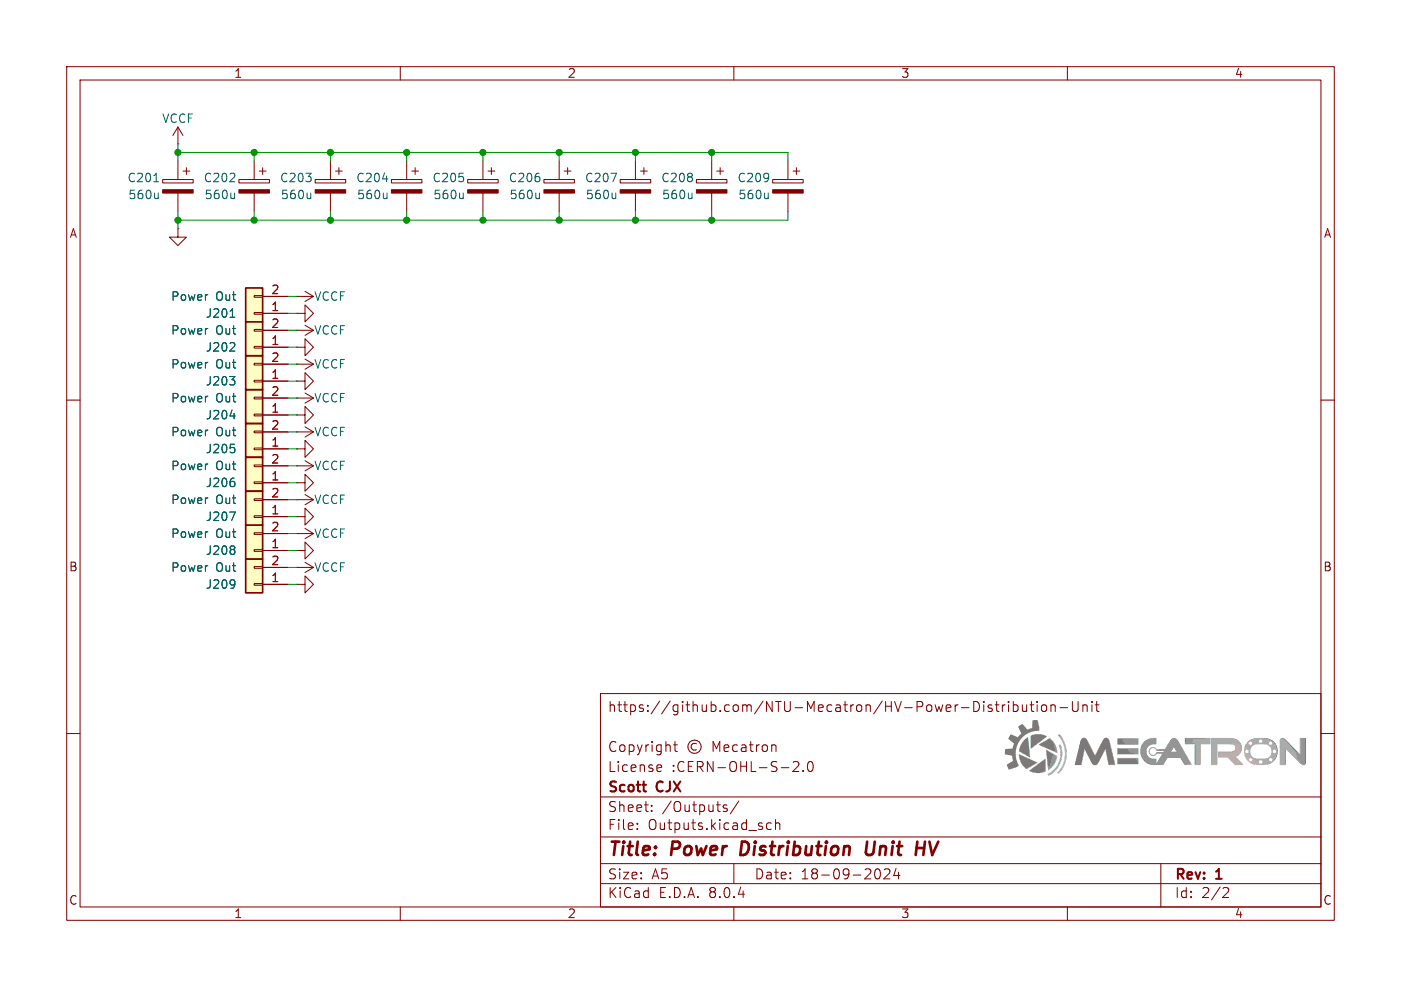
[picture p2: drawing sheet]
(kicad_sch
 (version 20231120)
 (generator "eeschema")
 (generator_version "8.0")
 (paper "A5")
 (title_block
  (title "Power Distribution Unit HV")
  (date "18-09-2024")
  (rev "1")
  (company "Scott CJX")
  (comment 1 "License :CERN-OHL-S-2.0")
  (comment 2 "Copyright © Mecatron")
  (comment 4 "https://github.com/NTU-Mecatron/HV-Power-Distribution-Unit"))
 (lib_symbols
  (symbol "Connector_Generic:Conn_01x02"
   (pin_names
    (offset 1.016) hide) (exclude_from_sim no) (in_bom yes) (on_board yes)
   (property "Reference" "J" (at 0 2.54 0) (effects (font (size 1.27 1.27))))
   (property "Value" "Conn_01x02" (at 0 -5.08 0) (effects (font (size 1.27 1.27))))
   (property "Footprint" "" (at 0 0 0) (effects (font (size 1.27 1.27)) (hide yes)))
   (property "Datasheet" "~" (at 0 0 0) (effects (font (size 1.27 1.27)) (hide yes)))
   (property "Description" "Generic connector, single row, 01x02, script generated (kicad-library-utils/schlib/autogen/connector/)" (at 0 0 0) (effects (font (size 1.27 1.27)) (hide yes)))
   (symbol "Conn_01x02_1_1"
    (rectangle (start -1.27 -2.413) (end 0 -2.667) (stroke (width 0.1524) (type default)) (fill (type none)))
    (rectangle (start -1.27 0.127) (end 0 -0.127) (stroke (width 0.1524) (type default)) (fill (type none)))
    (rectangle (start -1.27 1.27) (end 1.27 -3.81) (stroke (width 0.254) (type default)) (fill (type background)))
    (pin passive line (at -5.08 0 0) (length 3.81) (name "Pin_1" (effects (font (size 1.27 1.27)))) (number "1" (effects (font (size 1.27 1.27)))))
    (pin passive line (at -5.08 -2.54 0) (length 3.81) (name "Pin_2" (effects (font (size 1.27 1.27)))) (number "2" (effects (font (size 1.27 1.27)))))))
  (symbol "Device:C_Polarized"
   (pin_numbers hide)
   (pin_names
    (offset 0.254)) (exclude_from_sim no) (in_bom yes) (on_board yes)
   (property "Reference" "C" (at 0.635 2.54 0) (effects (font (size 1.27 1.27)) (justify left)))
   (property "Value" "C_Polarized" (at 0.635 -2.54 0) (effects (font (size 1.27 1.27)) (justify left)))
   (property "Footprint" "" (at 0.9652 -3.81 0) (effects (font (size 1.27 1.27)) (hide yes)))
   (property "Datasheet" "~" (at 0 0 0) (effects (font (size 1.27 1.27)) (hide yes)))
   (property "Description" "Polarized capacitor" (at 0 0 0) (effects (font (size 1.27 1.27)) (hide yes)))
   (symbol "C_Polarized_0_1"
    (rectangle (start -2.286 0.508) (end 2.286 1.016) (stroke (width 0) (type default)) (fill (type none)))
    (polyline (pts (xy -1.778 2.286) (xy -0.762 2.286)) (stroke (width 0) (type default)) (fill (type none)))
    (polyline (pts (xy -1.27 2.794) (xy -1.27 1.778)) (stroke (width 0) (type default)) (fill (type none)))
    (rectangle (start 2.286 -0.508) (end -2.286 -1.016) (stroke (width 0) (type default)) (fill (type outline))))
   (symbol "C_Polarized_1_1"
    (pin passive line (at 0 3.81 270) (length 2.794) (name "~" (effects (font (size 1.27 1.27)))) (number "1" (effects (font (size 1.27 1.27)))))
    (pin passive line (at 0 -3.81 90) (length 2.794) (name "~" (effects (font (size 1.27 1.27)))) (number "2" (effects (font (size 1.27 1.27)))))))
  (symbol "power:GND"
   (power)
   (pin_numbers hide)
   (pin_names
    (offset 0) hide) (exclude_from_sim no) (in_bom yes) (on_board yes)
   (property "Reference" "#PWR" (at 0 -6.35 0) (effects (font (size 1.27 1.27)) (hide yes)))
   (property "Value" "GND" (at 0 -3.81 0) (effects (font (size 1.27 1.27))))
   (property "Footprint" "" (at 0 0 0) (effects (font (size 1.27 1.27)) (hide yes)))
   (property "Datasheet" "" (at 0 0 0) (effects (font (size 1.27 1.27)) (hide yes)))
   (property "Description" "Power symbol creates a global label with name \"GND\" , ground" (at 0 0 0) (effects (font (size 1.27 1.27)) (hide yes)))
   (symbol "GND_0_1"
    (polyline (pts (xy 0 0) (xy 0 -1.27) (xy 1.27 -1.27) (xy 0 -2.54) (xy -1.27 -1.27) (xy 0 -1.27)) (stroke (width 0) (type default)) (fill (type none))))
   (symbol "GND_1_1"
    (pin power_in line (at 0 0 270) (length 0) (name "~" (effects (font (size 1.27 1.27)))) (number "1" (effects (font (size 1.27 1.27)))))))
  (symbol "power:VCC"
   (power)
   (pin_numbers hide)
   (pin_names
    (offset 0) hide) (exclude_from_sim no) (in_bom yes) (on_board yes)
   (property "Reference" "#PWR" (at 0 -3.81 0) (effects (font (size 1.27 1.27)) (hide yes)))
   (property "Value" "VCC" (at 0 3.556 0) (effects (font (size 1.27 1.27))))
   (property "Footprint" "" (at 0 0 0) (effects (font (size 1.27 1.27)) (hide yes)))
   (property "Datasheet" "" (at 0 0 0) (effects (font (size 1.27 1.27)) (hide yes)))
   (property "Description" "Power symbol creates a global label with name \"VCC\"" (at 0 0 0) (effects (font (size 1.27 1.27)) (hide yes)))
   (symbol "VCC_0_1"
    (polyline (pts (xy -0.762 1.27) (xy 0 2.54)) (stroke (width 0) (type default)) (fill (type none)))
    (polyline (pts (xy 0 0) (xy 0 2.54)) (stroke (width 0) (type default)) (fill (type none)))
    (polyline (pts (xy 0 2.54) (xy 0.762 1.27)) (stroke (width 0) (type default)) (fill (type none))))
   (symbol "VCC_1_1"
    (pin power_in line (at 0 0 90) (length 0) (name "~" (effects (font (size 1.27 1.27)))) (number "1" (effects (font (size 1.27 1.27))))))))
 (junction
  (at 72.39 33.02)
  (diameter 0)
  (color 0 0 0 0))
 (junction
  (at 83.82 33.02)
  (diameter 0)
  (color 0 0 0 0))
 (junction
  (at 38.1 33.02)
  (diameter 0)
  (color 0 0 0 0))
 (junction
  (at 83.82 22.86)
  (diameter 0)
  (color 0 0 0 0))
 (junction
  (at 95.25 33.02)
  (diameter 0)
  (color 0 0 0 0))
 (junction
  (at 106.68 22.86)
  (diameter 0)
  (color 0 0 0 0))
 (junction
  (at 106.68 33.02)
  (diameter 0)
  (color 0 0 0 0))
 (junction
  (at 95.25 22.86)
  (diameter 0)
  (color 0 0 0 0))
 (junction
  (at 60.96 22.86)
  (diameter 0)
  (color 0 0 0 0))
 (junction
  (at 49.53 22.86)
  (diameter 0)
  (color 0 0 0 0))
 (junction
  (at 49.53 33.02)
  (diameter 0)
  (color 0 0 0 0))
 (junction
  (at 60.96 33.02)
  (diameter 0)
  (color 0 0 0 0))
 (junction
  (at 38.1 22.86)
  (diameter 0)
  (color 0 0 0 0))
 (junction
  (at 26.67 33.02)
  (diameter 0)
  (color 0 0 0 0))
 (junction
  (at 72.39 22.86)
  (diameter 0)
  (color 0 0 0 0))
 (junction
  (at 26.67 22.86)
  (diameter 0)
  (color 0 0 0 0))
 (wire
  (pts (xy 44.45 82.55) (xy 43.18 82.55))
  (stroke (width 0) (type default)))
 (wire
  (pts (xy 43.18 64.77) (xy 44.45 64.77))
  (stroke (width 0) (type default)))
 (wire
  (pts (xy 49.53 33.02) (xy 38.1 33.02))
  (stroke (width 0) (type default)))
 (wire
  (pts (xy 43.18 85.09) (xy 44.45 85.09))
  (stroke (width 0) (type default)))
 (wire
  (pts (xy 26.67 33.02) (xy 26.67 34.29))
  (stroke (width 0) (type default)))
 (wire
  (pts (xy 43.18 54.61) (xy 44.45 54.61))
  (stroke (width 0) (type default)))
 (wire
  (pts (xy 106.68 33.02) (xy 95.25 33.02))
  (stroke (width 0) (type default)))
 (wire
  (pts (xy 60.96 22.86) (xy 60.96 24.13))
  (stroke (width 0) (type default)))
 (wire
  (pts (xy 26.67 22.86) (xy 26.67 24.13))
  (stroke (width 0) (type default)))
 (wire
  (pts (xy 72.39 22.86) (xy 72.39 24.13))
  (stroke (width 0) (type default)))
 (wire
  (pts (xy 43.18 69.85) (xy 44.45 69.85))
  (stroke (width 0) (type default)))
 (wire
  (pts (xy 83.82 22.86) (xy 72.39 22.86))
  (stroke (width 0) (type default)))
 (wire
  (pts (xy 60.96 33.02) (xy 49.53 33.02))
  (stroke (width 0) (type default)))
 (wire
  (pts (xy 72.39 33.02) (xy 60.96 33.02))
  (stroke (width 0) (type default)))
 (wire
  (pts (xy 43.18 44.45) (xy 44.45 44.45))
  (stroke (width 0) (type default)))
 (wire
  (pts (xy 44.45 52.07) (xy 43.18 52.07))
  (stroke (width 0) (type default)))
 (wire
  (pts (xy 118.11 33.02) (xy 118.11 31.75))
  (stroke (width 0) (type default)))
 (wire
  (pts (xy 60.96 22.86) (xy 49.53 22.86))
  (stroke (width 0) (type default)))
 (wire
  (pts (xy 43.18 80.01) (xy 44.45 80.01))
  (stroke (width 0) (type default)))
 (wire
  (pts (xy 44.45 87.63) (xy 43.18 87.63))
  (stroke (width 0) (type default)))
 (wire
  (pts (xy 95.25 33.02) (xy 95.25 31.75))
  (stroke (width 0) (type default)))
 (wire
  (pts (xy 72.39 22.86) (xy 60.96 22.86))
  (stroke (width 0) (type default)))
 (wire
  (pts (xy 44.45 62.23) (xy 43.18 62.23))
  (stroke (width 0) (type default)))
 (wire
  (pts (xy 43.18 49.53) (xy 44.45 49.53))
  (stroke (width 0) (type default)))
 (wire
  (pts (xy 44.45 72.39) (xy 43.18 72.39))
  (stroke (width 0) (type default)))
 (wire
  (pts (xy 43.18 74.93) (xy 44.45 74.93))
  (stroke (width 0) (type default)))
 (wire
  (pts (xy 118.11 22.86) (xy 106.68 22.86))
  (stroke (width 0) (type default)))
 (wire
  (pts (xy 60.96 33.02) (xy 60.96 31.75))
  (stroke (width 0) (type default)))
 (wire
  (pts (xy 44.45 77.47) (xy 43.18 77.47))
  (stroke (width 0) (type default)))
 (wire
  (pts (xy 26.67 21.59) (xy 26.67 22.86))
  (stroke (width 0) (type default)))
 (wire
  (pts (xy 38.1 33.02) (xy 38.1 31.75))
  (stroke (width 0) (type default)))
 (wire
  (pts (xy 106.68 33.02) (xy 106.68 31.75))
  (stroke (width 0) (type default)))
 (wire
  (pts (xy 44.45 46.99) (xy 43.18 46.99))
  (stroke (width 0) (type default)))
 (wire
  (pts (xy 38.1 22.86) (xy 26.67 22.86))
  (stroke (width 0) (type default)))
 (wire
  (pts (xy 83.82 22.86) (xy 95.25 22.86))
  (stroke (width 0) (type default)))
 (wire
  (pts (xy 49.53 22.86) (xy 49.53 24.13))
  (stroke (width 0) (type default)))
 (wire
  (pts (xy 38.1 22.86) (xy 38.1 24.13))
  (stroke (width 0) (type default)))
 (wire
  (pts (xy 44.45 67.31) (xy 43.18 67.31))
  (stroke (width 0) (type default)))
 (wire
  (pts (xy 118.11 22.86) (xy 118.11 24.13))
  (stroke (width 0) (type default)))
 (wire
  (pts (xy 43.18 59.69) (xy 44.45 59.69))
  (stroke (width 0) (type default)))
 (wire
  (pts (xy 83.82 22.86) (xy 83.82 24.13))
  (stroke (width 0) (type default)))
 (wire
  (pts (xy 118.11 33.02) (xy 106.68 33.02))
  (stroke (width 0) (type default)))
 (wire
  (pts (xy 106.68 22.86) (xy 106.68 24.13))
  (stroke (width 0) (type default)))
 (wire
  (pts (xy 26.67 33.02) (xy 26.67 31.75))
  (stroke (width 0) (type default)))
 (wire
  (pts (xy 95.25 22.86) (xy 95.25 24.13))
  (stroke (width 0) (type default)))
 (wire
  (pts (xy 38.1 33.02) (xy 26.67 33.02))
  (stroke (width 0) (type default)))
 (wire
  (pts (xy 83.82 33.02) (xy 95.25 33.02))
  (stroke (width 0) (type default)))
 (wire
  (pts (xy 44.45 57.15) (xy 43.18 57.15))
  (stroke (width 0) (type default)))
 (wire
  (pts (xy 83.82 33.02) (xy 83.82 31.75))
  (stroke (width 0) (type default)))
 (wire
  (pts (xy 83.82 33.02) (xy 72.39 33.02))
  (stroke (width 0) (type default)))
 (wire
  (pts (xy 72.39 33.02) (xy 72.39 31.75))
  (stroke (width 0) (type default)))
 (wire
  (pts (xy 49.53 33.02) (xy 49.53 31.75))
  (stroke (width 0) (type default)))
 (wire
  (pts (xy 49.53 22.86) (xy 38.1 22.86))
  (stroke (width 0) (type default)))
 (wire
  (pts (xy 106.68 22.86) (xy 95.25 22.86))
  (stroke (width 0) (type default)))
 (symbol
  (lib_id "Device:C_Polarized")
  (at 83.82 27.94 0)
  (mirror y)
  (unit 1)
  (exclude_from_sim no)
  (in_bom yes)
  (on_board yes)
  (dnp no)
  (property "Reference" "C206" (at 81.28 26.67 0) (effects (font (size 1.27 1.27)) (justify left)))
  (property "Value" "560u" (at 81.28 29.21 0) (effects (font (size 1.27 1.27)) (justify left)))
  (property "Footprint" "lib:CP_Radial_D10.0mm_P5.00mm" (at 82.8548 31.75 0) (effects (font (size 1.27 1.27)) (hide yes)))
  (property "Datasheet" "~" (at 83.82 27.94 0) (effects (font (size 1.27 1.27)) (hide yes)))
  (property "Description" "Polarized capacitor" (at 83.82 27.94 0) (effects (font (size 1.27 1.27)) (hide yes)))
  (property "sourcing-part-num" "EEUFR1V561" (at 83.82 27.94 0) (effects (font (size 1.27 1.27)) (hide yes)))
  (property "sourcing-remarks" "or any 560uF 35V cap, D10mm P5mm" (at 83.82 27.94 0) (effects (font (size 1.27 1.27)) (hide yes)))
  (pin "2")
  (pin "1"))
 (symbol
  (lib_id "Connector_Generic:Conn_01x02")
  (at 38.1 57.15 180)
  (unit 1)
  (exclude_from_sim no)
  (in_bom yes)
  (on_board yes)
  (dnp no)
  (property "Reference" "J203" (at 35.56 57.15 0) (effects (font (size 1.27 1.27)) (justify left)))
  (property "Value" "Power Out" (at 35.56 54.61 0) (effects (font (size 1.27 1.27)) (justify left)))
  (property "Footprint" "lib:AMASS_XT30U-M_1x02_P5.0mm_Vertical" (at 38.1 57.15 0) (effects (font (size 1.27 1.27)) (hide yes)))
  (property "Datasheet" "~" (at 38.1 57.15 0) (effects (font (size 1.27 1.27)) (hide yes)))
  (property "Description" "Generic connector, single row, 01x02, script generated (kicad-library-utils/schlib/autogen/connector/)" (at 38.1 57.15 0) (effects (font (size 1.27 1.27)) (hide yes)))
  (property "sourcing-part-num" "" (at 38.1 57.15 0) (effects (font (size 1.27 1.27)) (hide yes)))
  (property "sourcing-remarks" "" (at 38.1 57.15 0) (effects (font (size 1.27 1.27)) (hide yes)))
  (pin "2")
  (pin "1"))
 (symbol
  (lib_id "power:GND")
  (at 26.67 34.29 0)
  (mirror y)
  (unit 1)
  (exclude_from_sim no)
  (in_bom yes)
  (on_board yes)
  (dnp no)
  (fields_autoplaced yes)
  (property "Reference" "#PWR0202" (at 26.67 40.64 0) (effects (font (size 1.27 1.27)) (hide yes)))
  (property "Value" "GND" (at 26.67 39.37 0) (effects (font (size 1.27 1.27)) (hide yes)))
  (property "Footprint" "" (at 26.67 34.29 0) (effects (font (size 1.27 1.27)) (hide yes)))
  (property "Datasheet" "" (at 26.67 34.29 0) (effects (font (size 1.27 1.27)) (hide yes)))
  (property "Description" "Power symbol creates a global label with name \"GND\" , ground" (at 26.67 34.29 0) (effects (font (size 1.27 1.27)) (hide yes)))
  (pin "1"))
 (symbol
  (lib_id "Connector_Generic:Conn_01x02")
  (at 38.1 62.23 180)
  (unit 1)
  (exclude_from_sim no)
  (in_bom yes)
  (on_board yes)
  (dnp no)
  (property "Reference" "J204" (at 35.56 62.23 0) (effects (font (size 1.27 1.27)) (justify left)))
  (property "Value" "Power Out" (at 35.56 59.69 0) (effects (font (size 1.27 1.27)) (justify left)))
  (property "Footprint" "lib:AMASS_XT30U-M_1x02_P5.0mm_Vertical" (at 38.1 62.23 0) (effects (font (size 1.27 1.27)) (hide yes)))
  (property "Datasheet" "~" (at 38.1 62.23 0) (effects (font (size 1.27 1.27)) (hide yes)))
  (property "Description" "Generic connector, single row, 01x02, script generated (kicad-library-utils/schlib/autogen/connector/)" (at 38.1 62.23 0) (effects (font (size 1.27 1.27)) (hide yes)))
  (property "sourcing-part-num" "" (at 38.1 62.23 0) (effects (font (size 1.27 1.27)) (hide yes)))
  (property "sourcing-remarks" "" (at 38.1 62.23 0) (effects (font (size 1.27 1.27)) (hide yes)))
  (pin "2")
  (pin "1"))
 (symbol
  (lib_id "Device:C_Polarized")
  (at 72.39 27.94 0)
  (mirror y)
  (unit 1)
  (exclude_from_sim no)
  (in_bom yes)
  (on_board yes)
  (dnp no)
  (property "Reference" "C205" (at 69.85 26.67 0) (effects (font (size 1.27 1.27)) (justify left)))
  (property "Value" "560u" (at 69.85 29.21 0) (effects (font (size 1.27 1.27)) (justify left)))
  (property "Footprint" "lib:CP_Radial_D10.0mm_P5.00mm" (at 71.4248 31.75 0) (effects (font (size 1.27 1.27)) (hide yes)))
  (property "Datasheet" "~" (at 72.39 27.94 0) (effects (font (size 1.27 1.27)) (hide yes)))
  (property "Description" "Polarized capacitor" (at 72.39 27.94 0) (effects (font (size 1.27 1.27)) (hide yes)))
  (property "sourcing-part-num" "EEUFR1V561" (at 72.39 27.94 0) (effects (font (size 1.27 1.27)) (hide yes)))
  (property "sourcing-remarks" "or any 560uF 35V cap, D10mm P5mm" (at 72.39 27.94 0) (effects (font (size 1.27 1.27)) (hide yes)))
  (pin "2")
  (pin "1"))
 (symbol
  (lib_id "power:GND")
  (at 44.45 46.99 90)
  (unit 1)
  (exclude_from_sim no)
  (in_bom yes)
  (on_board yes)
  (dnp no)
  (fields_autoplaced yes)
  (property "Reference" "#PWR0204" (at 50.8 46.99 0) (effects (font (size 1.27 1.27)) (hide yes)))
  (property "Value" "GND" (at 49.53 46.99 0) (effects (font (size 1.27 1.27)) (hide yes)))
  (property "Footprint" "" (at 44.45 46.99 0) (effects (font (size 1.27 1.27)) (hide yes)))
  (property "Datasheet" "" (at 44.45 46.99 0) (effects (font (size 1.27 1.27)) (hide yes)))
  (property "Description" "Power symbol creates a global label with name \"GND\" , ground" (at 44.45 46.99 0) (effects (font (size 1.27 1.27)) (hide yes)))
  (pin "1"))
 (symbol
  (lib_id "Connector_Generic:Conn_01x02")
  (at 38.1 67.31 180)
  (unit 1)
  (exclude_from_sim no)
  (in_bom yes)
  (on_board yes)
  (dnp no)
  (property "Reference" "J205" (at 35.56 67.31 0) (effects (font (size 1.27 1.27)) (justify left)))
  (property "Value" "Power Out" (at 35.56 64.77 0) (effects (font (size 1.27 1.27)) (justify left)))
  (property "Footprint" "lib:AMASS_XT30U-M_1x02_P5.0mm_Vertical" (at 38.1 67.31 0) (effects (font (size 1.27 1.27)) (hide yes)))
  (property "Datasheet" "~" (at 38.1 67.31 0) (effects (font (size 1.27 1.27)) (hide yes)))
  (property "Description" "Generic connector, single row, 01x02, script generated (kicad-library-utils/schlib/autogen/connector/)" (at 38.1 67.31 0) (effects (font (size 1.27 1.27)) (hide yes)))
  (property "sourcing-part-num" "" (at 38.1 67.31 0) (effects (font (size 1.27 1.27)) (hide yes)))
  (property "sourcing-remarks" "" (at 38.1 67.31 0) (effects (font (size 1.27 1.27)) (hide yes)))
  (pin "2")
  (pin "1"))
 (symbol
  (lib_id "Connector_Generic:Conn_01x02")
  (at 38.1 72.39 180)
  (unit 1)
  (exclude_from_sim no)
  (in_bom yes)
  (on_board yes)
  (dnp no)
  (property "Reference" "J206" (at 35.56 72.39 0) (effects (font (size 1.27 1.27)) (justify left)))
  (property "Value" "Power Out" (at 35.56 69.85 0) (effects (font (size 1.27 1.27)) (justify left)))
  (property "Footprint" "lib:AMASS_XT30U-M_1x02_P5.0mm_Vertical" (at 38.1 72.39 0) (effects (font (size 1.27 1.27)) (hide yes)))
  (property "Datasheet" "~" (at 38.1 72.39 0) (effects (font (size 1.27 1.27)) (hide yes)))
  (property "Description" "Generic connector, single row, 01x02, script generated (kicad-library-utils/schlib/autogen/connector/)" (at 38.1 72.39 0) (effects (font (size 1.27 1.27)) (hide yes)))
  (property "sourcing-part-num" "" (at 38.1 72.39 0) (effects (font (size 1.27 1.27)) (hide yes)))
  (property "sourcing-remarks" "" (at 38.1 72.39 0) (effects (font (size 1.27 1.27)) (hide yes)))
  (pin "2")
  (pin "1"))
 (symbol
  (lib_id "power:VCC")
  (at 44.45 64.77 270)
  (unit 1)
  (exclude_from_sim no)
  (in_bom yes)
  (on_board yes)
  (dnp no)
  (property "Reference" "#PWR0211" (at 40.64 64.77 0) (effects (font (size 1.27 1.27)) (hide yes)))
  (property "Value" "VCCF" (at 46.99 64.77 90) (effects (font (size 1.27 1.27)) (justify left)))
  (property "Footprint" "" (at 44.45 64.77 0) (effects (font (size 1.27 1.27)) (hide yes)))
  (property "Datasheet" "" (at 44.45 64.77 0) (effects (font (size 1.27 1.27)) (hide yes)))
  (property "Description" "Power symbol creates a global label with name \"VCC\"" (at 44.45 64.77 0) (effects (font (size 1.27 1.27)) (hide yes)))
  (pin "1"))
 (symbol
  (lib_id "power:GND")
  (at 44.45 67.31 90)
  (unit 1)
  (exclude_from_sim no)
  (in_bom yes)
  (on_board yes)
  (dnp no)
  (fields_autoplaced yes)
  (property "Reference" "#PWR0212" (at 50.8 67.31 0) (effects (font (size 1.27 1.27)) (hide yes)))
  (property "Value" "GND" (at 49.53 67.31 0) (effects (font (size 1.27 1.27)) (hide yes)))
  (property "Footprint" "" (at 44.45 67.31 0) (effects (font (size 1.27 1.27)) (hide yes)))
  (property "Datasheet" "" (at 44.45 67.31 0) (effects (font (size 1.27 1.27)) (hide yes)))
  (property "Description" "Power symbol creates a global label with name \"GND\" , ground" (at 44.45 67.31 0) (effects (font (size 1.27 1.27)) (hide yes)))
  (pin "1"))
 (symbol
  (lib_id "Device:C_Polarized")
  (at 26.67 27.94 0)
  (mirror y)
  (unit 1)
  (exclude_from_sim no)
  (in_bom yes)
  (on_board yes)
  (dnp no)
  (property "Reference" "C201" (at 24.13 26.67 0) (effects (font (size 1.27 1.27)) (justify left)))
  (property "Value" "560u" (at 24.13 29.21 0) (effects (font (size 1.27 1.27)) (justify left)))
  (property "Footprint" "lib:CP_Radial_D10.0mm_P5.00mm" (at 25.7048 31.75 0) (effects (font (size 1.27 1.27)) (hide yes)))
  (property "Datasheet" "~" (at 26.67 27.94 0) (effects (font (size 1.27 1.27)) (hide yes)))
  (property "Description" "Polarized capacitor" (at 26.67 27.94 0) (effects (font (size 1.27 1.27)) (hide yes)))
  (property "sourcing-part-num" "EEUFR1V561" (at 26.67 27.94 0) (effects (font (size 1.27 1.27)) (hide yes)))
  (property "sourcing-remarks" "or any 560uF 35V cap, D10mm P5mm" (at 26.67 27.94 0) (effects (font (size 1.27 1.27)) (hide yes)))
  (pin "2")
  (pin "1"))
 (symbol
  (lib_id "power:GND")
  (at 44.45 87.63 90)
  (unit 1)
  (exclude_from_sim no)
  (in_bom yes)
  (on_board yes)
  (dnp no)
  (fields_autoplaced yes)
  (property "Reference" "#PWR0220" (at 50.8 87.63 0) (effects (font (size 1.27 1.27)) (hide yes)))
  (property "Value" "GND" (at 49.53 87.63 0) (effects (font (size 1.27 1.27)) (hide yes)))
  (property "Footprint" "" (at 44.45 87.63 0) (effects (font (size 1.27 1.27)) (hide yes)))
  (property "Datasheet" "" (at 44.45 87.63 0) (effects (font (size 1.27 1.27)) (hide yes)))
  (property "Description" "Power symbol creates a global label with name \"GND\" , ground" (at 44.45 87.63 0) (effects (font (size 1.27 1.27)) (hide yes)))
  (pin "1"))
 (symbol
  (lib_id "power:GND")
  (at 44.45 57.15 90)
  (unit 1)
  (exclude_from_sim no)
  (in_bom yes)
  (on_board yes)
  (dnp no)
  (fields_autoplaced yes)
  (property "Reference" "#PWR0208" (at 50.8 57.15 0) (effects (font (size 1.27 1.27)) (hide yes)))
  (property "Value" "GND" (at 49.53 57.15 0) (effects (font (size 1.27 1.27)) (hide yes)))
  (property "Footprint" "" (at 44.45 57.15 0) (effects (font (size 1.27 1.27)) (hide yes)))
  (property "Datasheet" "" (at 44.45 57.15 0) (effects (font (size 1.27 1.27)) (hide yes)))
  (property "Description" "Power symbol creates a global label with name \"GND\" , ground" (at 44.45 57.15 0) (effects (font (size 1.27 1.27)) (hide yes)))
  (pin "1"))
 (symbol
  (lib_id "Connector_Generic:Conn_01x02")
  (at 38.1 77.47 180)
  (unit 1)
  (exclude_from_sim no)
  (in_bom yes)
  (on_board yes)
  (dnp no)
  (property "Reference" "J207" (at 35.56 77.47 0) (effects (font (size 1.27 1.27)) (justify left)))
  (property "Value" "Power Out" (at 35.56 74.93 0) (effects (font (size 1.27 1.27)) (justify left)))
  (property "Footprint" "lib:AMASS_XT30U-M_1x02_P5.0mm_Vertical" (at 38.1 77.47 0) (effects (font (size 1.27 1.27)) (hide yes)))
  (property "Datasheet" "~" (at 38.1 77.47 0) (effects (font (size 1.27 1.27)) (hide yes)))
  (property "Description" "Generic connector, single row, 01x02, script generated (kicad-library-utils/schlib/autogen/connector/)" (at 38.1 77.47 0) (effects (font (size 1.27 1.27)) (hide yes)))
  (property "sourcing-part-num" "" (at 38.1 77.47 0) (effects (font (size 1.27 1.27)) (hide yes)))
  (property "sourcing-remarks" "" (at 38.1 77.47 0) (effects (font (size 1.27 1.27)) (hide yes)))
  (pin "2")
  (pin "1"))
 (symbol
  (lib_id "power:GND")
  (at 44.45 82.55 90)
  (unit 1)
  (exclude_from_sim no)
  (in_bom yes)
  (on_board yes)
  (dnp no)
  (fields_autoplaced yes)
  (property "Reference" "#PWR0218" (at 50.8 82.55 0) (effects (font (size 1.27 1.27)) (hide yes)))
  (property "Value" "GND" (at 49.53 82.55 0) (effects (font (size 1.27 1.27)) (hide yes)))
  (property "Footprint" "" (at 44.45 82.55 0) (effects (font (size 1.27 1.27)) (hide yes)))
  (property "Datasheet" "" (at 44.45 82.55 0) (effects (font (size 1.27 1.27)) (hide yes)))
  (property "Description" "Power symbol creates a global label with name \"GND\" , ground" (at 44.45 82.55 0) (effects (font (size 1.27 1.27)) (hide yes)))
  (pin "1"))
 (symbol
  (lib_id "Connector_Generic:Conn_01x02")
  (at 38.1 52.07 180)
  (unit 1)
  (exclude_from_sim no)
  (in_bom yes)
  (on_board yes)
  (dnp no)
  (property "Reference" "J202" (at 35.56 52.07 0) (effects (font (size 1.27 1.27)) (justify left)))
  (property "Value" "Power Out" (at 35.56 49.53 0) (effects (font (size 1.27 1.27)) (justify left)))
  (property "Footprint" "lib:AMASS_XT30U-M_1x02_P5.0mm_Vertical" (at 38.1 52.07 0) (effects (font (size 1.27 1.27)) (hide yes)))
  (property "Datasheet" "~" (at 38.1 52.07 0) (effects (font (size 1.27 1.27)) (hide yes)))
  (property "Description" "Generic connector, single row, 01x02, script generated (kicad-library-utils/schlib/autogen/connector/)" (at 38.1 52.07 0) (effects (font (size 1.27 1.27)) (hide yes)))
  (property "sourcing-part-num" "" (at 38.1 52.07 0) (effects (font (size 1.27 1.27)) (hide yes)))
  (property "sourcing-remarks" "" (at 38.1 52.07 0) (effects (font (size 1.27 1.27)) (hide yes)))
  (pin "2")
  (pin "1"))
 (symbol
  (lib_id "Device:C_Polarized")
  (at 118.11 27.94 0)
  (mirror y)
  (unit 1)
  (exclude_from_sim no)
  (in_bom yes)
  (on_board yes)
  (dnp no)
  (property "Reference" "C209" (at 115.57 26.67 0) (effects (font (size 1.27 1.27)) (justify left)))
  (property "Value" "560u" (at 115.57 29.21 0) (effects (font (size 1.27 1.27)) (justify left)))
  (property "Footprint" "lib:CP_Radial_D10.0mm_P5.00mm" (at 117.1448 31.75 0) (effects (font (size 1.27 1.27)) (hide yes)))
  (property "Datasheet" "~" (at 118.11 27.94 0) (effects (font (size 1.27 1.27)) (hide yes)))
  (property "Description" "Polarized capacitor" (at 118.11 27.94 0) (effects (font (size 1.27 1.27)) (hide yes)))
  (property "sourcing-part-num" "EEUFR1V561" (at 118.11 27.94 0) (effects (font (size 1.27 1.27)) (hide yes)))
  (property "sourcing-remarks" "or any 560uF 35V cap, D10mm P5mm" (at 118.11 27.94 0) (effects (font (size 1.27 1.27)) (hide yes)))
  (pin "2")
  (pin "1"))
 (symbol
  (lib_id "power:GND")
  (at 44.45 77.47 90)
  (unit 1)
  (exclude_from_sim no)
  (in_bom yes)
  (on_board yes)
  (dnp no)
  (fields_autoplaced yes)
  (property "Reference" "#PWR0216" (at 50.8 77.47 0) (effects (font (size 1.27 1.27)) (hide yes)))
  (property "Value" "GND" (at 49.53 77.47 0) (effects (font (size 1.27 1.27)) (hide yes)))
  (property "Footprint" "" (at 44.45 77.47 0) (effects (font (size 1.27 1.27)) (hide yes)))
  (property "Datasheet" "" (at 44.45 77.47 0) (effects (font (size 1.27 1.27)) (hide yes)))
  (property "Description" "Power symbol creates a global label with name \"GND\" , ground" (at 44.45 77.47 0) (effects (font (size 1.27 1.27)) (hide yes)))
  (pin "1"))
 (symbol
  (lib_id "Connector_Generic:Conn_01x02")
  (at 38.1 87.63 180)
  (unit 1)
  (exclude_from_sim no)
  (in_bom yes)
  (on_board yes)
  (dnp no)
  (property "Reference" "J209" (at 35.56 87.63 0) (effects (font (size 1.27 1.27)) (justify left)))
  (property "Value" "Power Out" (at 35.56 85.09 0) (effects (font (size 1.27 1.27)) (justify left)))
  (property "Footprint" "lib:AMASS_XT30U-M_1x02_P5.0mm_Vertical" (at 38.1 87.63 0) (effects (font (size 1.27 1.27)) (hide yes)))
  (property "Datasheet" "~" (at 38.1 87.63 0) (effects (font (size 1.27 1.27)) (hide yes)))
  (property "Description" "Generic connector, single row, 01x02, script generated (kicad-library-utils/schlib/autogen/connector/)" (at 38.1 87.63 0) (effects (font (size 1.27 1.27)) (hide yes)))
  (property "sourcing-part-num" "" (at 38.1 87.63 0) (effects (font (size 1.27 1.27)) (hide yes)))
  (property "sourcing-remarks" "" (at 38.1 87.63 0) (effects (font (size 1.27 1.27)) (hide yes)))
  (pin "2")
  (pin "1"))
 (symbol
  (lib_id "Device:C_Polarized")
  (at 60.96 27.94 0)
  (mirror y)
  (unit 1)
  (exclude_from_sim no)
  (in_bom yes)
  (on_board yes)
  (dnp no)
  (property "Reference" "C204" (at 58.42 26.67 0) (effects (font (size 1.27 1.27)) (justify left)))
  (property "Value" "560u" (at 58.42 29.21 0) (effects (font (size 1.27 1.27)) (justify left)))
  (property "Footprint" "lib:CP_Radial_D10.0mm_P5.00mm" (at 59.9948 31.75 0) (effects (font (size 1.27 1.27)) (hide yes)))
  (property "Datasheet" "~" (at 60.96 27.94 0) (effects (font (size 1.27 1.27)) (hide yes)))
  (property "Description" "Polarized capacitor" (at 60.96 27.94 0) (effects (font (size 1.27 1.27)) (hide yes)))
  (property "sourcing-part-num" "EEUFR1V561" (at 60.96 27.94 0) (effects (font (size 1.27 1.27)) (hide yes)))
  (property "sourcing-remarks" "or any 560uF 35V cap, D10mm P5mm" (at 60.96 27.94 0) (effects (font (size 1.27 1.27)) (hide yes)))
  (pin "2")
  (pin "1"))
 (symbol
  (lib_id "power:VCC")
  (at 44.45 44.45 270)
  (unit 1)
  (exclude_from_sim no)
  (in_bom yes)
  (on_board yes)
  (dnp no)
  (property "Reference" "#PWR0203" (at 40.64 44.45 0) (effects (font (size 1.27 1.27)) (hide yes)))
  (property "Value" "VCCF" (at 46.99 44.45 90) (effects (font (size 1.27 1.27)) (justify left)))
  (property "Footprint" "" (at 44.45 44.45 0) (effects (font (size 1.27 1.27)) (hide yes)))
  (property "Datasheet" "" (at 44.45 44.45 0) (effects (font (size 1.27 1.27)) (hide yes)))
  (property "Description" "Power symbol creates a global label with name \"VCC\"" (at 44.45 44.45 0) (effects (font (size 1.27 1.27)) (hide yes)))
  (pin "1"))
 (symbol
  (lib_id "power:VCC")
  (at 26.67 21.59 0)
  (mirror y)
  (unit 1)
  (exclude_from_sim no)
  (in_bom yes)
  (on_board yes)
  (dnp no)
  (property "Reference" "#PWR0201" (at 26.67 25.4 0) (effects (font (size 1.27 1.27)) (hide yes)))
  (property "Value" "VCCF" (at 26.67 17.78 0) (effects (font (size 1.27 1.27))))
  (property "Footprint" "" (at 26.67 21.59 0) (effects (font (size 1.27 1.27)) (hide yes)))
  (property "Datasheet" "" (at 26.67 21.59 0) (effects (font (size 1.27 1.27)) (hide yes)))
  (property "Description" "Power symbol creates a global label with name \"VCC\"" (at 26.67 21.59 0) (effects (font (size 1.27 1.27)) (hide yes)))
  (pin "1"))
 (symbol
  (lib_id "Connector_Generic:Conn_01x02")
  (at 38.1 82.55 180)
  (unit 1)
  (exclude_from_sim no)
  (in_bom yes)
  (on_board yes)
  (dnp no)
  (property "Reference" "J208" (at 35.56 82.55 0) (effects (font (size 1.27 1.27)) (justify left)))
  (property "Value" "Power Out" (at 35.56 80.01 0) (effects (font (size 1.27 1.27)) (justify left)))
  (property "Footprint" "lib:AMASS_XT30U-M_1x02_P5.0mm_Vertical" (at 38.1 82.55 0) (effects (font (size 1.27 1.27)) (hide yes)))
  (property "Datasheet" "~" (at 38.1 82.55 0) (effects (font (size 1.27 1.27)) (hide yes)))
  (property "Description" "Generic connector, single row, 01x02, script generated (kicad-library-utils/schlib/autogen/connector/)" (at 38.1 82.55 0) (effects (font (size 1.27 1.27)) (hide yes)))
  (property "sourcing-part-num" "" (at 38.1 82.55 0) (effects (font (size 1.27 1.27)) (hide yes)))
  (property "sourcing-remarks" "" (at 38.1 82.55 0) (effects (font (size 1.27 1.27)) (hide yes)))
  (pin "2")
  (pin "1"))
 (symbol
  (lib_id "power:VCC")
  (at 44.45 59.69 270)
  (unit 1)
  (exclude_from_sim no)
  (in_bom yes)
  (on_board yes)
  (dnp no)
  (property "Reference" "#PWR0209" (at 40.64 59.69 0) (effects (font (size 1.27 1.27)) (hide yes)))
  (property "Value" "VCCF" (at 46.99 59.69 90) (effects (font (size 1.27 1.27)) (justify left)))
  (property "Footprint" "" (at 44.45 59.69 0) (effects (font (size 1.27 1.27)) (hide yes)))
  (property "Datasheet" "" (at 44.45 59.69 0) (effects (font (size 1.27 1.27)) (hide yes)))
  (property "Description" "Power symbol creates a global label with name \"VCC\"" (at 44.45 59.69 0) (effects (font (size 1.27 1.27)) (hide yes)))
  (pin "1"))
 (symbol
  (lib_id "Connector_Generic:Conn_01x02")
  (at 38.1 46.99 180)
  (unit 1)
  (exclude_from_sim no)
  (in_bom yes)
  (on_board yes)
  (dnp no)
  (property "Reference" "J201" (at 35.56 46.99 0) (effects (font (size 1.27 1.27)) (justify left)))
  (property "Value" "Power Out" (at 35.56 44.45 0) (effects (font (size 1.27 1.27)) (justify left)))
  (property "Footprint" "lib:AMASS_XT30U-M_1x02_P5.0mm_Vertical" (at 38.1 46.99 0) (effects (font (size 1.27 1.27)) (hide yes)))
  (property "Datasheet" "~" (at 38.1 46.99 0) (effects (font (size 1.27 1.27)) (hide yes)))
  (property "Description" "Generic connector, single row, 01x02, script generated (kicad-library-utils/schlib/autogen/connector/)" (at 38.1 46.99 0) (effects (font (size 1.27 1.27)) (hide yes)))
  (property "sourcing-part-num" "" (at 38.1 46.99 0) (effects (font (size 1.27 1.27)) (hide yes)))
  (property "sourcing-remarks" "" (at 38.1 46.99 0) (effects (font (size 1.27 1.27)) (hide yes)))
  (pin "2")
  (pin "1"))
 (symbol
  (lib_id "Device:C_Polarized")
  (at 49.53 27.94 0)
  (mirror y)
  (unit 1)
  (exclude_from_sim no)
  (in_bom yes)
  (on_board yes)
  (dnp no)
  (property "Reference" "C203" (at 46.99 26.67 0) (effects (font (size 1.27 1.27)) (justify left)))
  (property "Value" "560u" (at 46.99 29.21 0) (effects (font (size 1.27 1.27)) (justify left)))
  (property "Footprint" "lib:CP_Radial_D10.0mm_P5.00mm" (at 48.5648 31.75 0) (effects (font (size 1.27 1.27)) (hide yes)))
  (property "Datasheet" "~" (at 49.53 27.94 0) (effects (font (size 1.27 1.27)) (hide yes)))
  (property "Description" "Polarized capacitor" (at 49.53 27.94 0) (effects (font (size 1.27 1.27)) (hide yes)))
  (property "sourcing-part-num" "EEUFR1V561" (at 49.53 27.94 0) (effects (font (size 1.27 1.27)) (hide yes)))
  (property "sourcing-remarks" "or any 560uF 35V cap, D10mm P5mm" (at 49.53 27.94 0) (effects (font (size 1.27 1.27)) (hide yes)))
  (pin "2")
  (pin "1"))
 (symbol
  (lib_id "power:VCC")
  (at 44.45 54.61 270)
  (unit 1)
  (exclude_from_sim no)
  (in_bom yes)
  (on_board yes)
  (dnp no)
  (property "Reference" "#PWR0207" (at 40.64 54.61 0) (effects (font (size 1.27 1.27)) (hide yes)))
  (property "Value" "VCCF" (at 46.99 54.61 90) (effects (font (size 1.27 1.27)) (justify left)))
  (property "Footprint" "" (at 44.45 54.61 0) (effects (font (size 1.27 1.27)) (hide yes)))
  (property "Datasheet" "" (at 44.45 54.61 0) (effects (font (size 1.27 1.27)) (hide yes)))
  (property "Description" "Power symbol creates a global label with name \"VCC\"" (at 44.45 54.61 0) (effects (font (size 1.27 1.27)) (hide yes)))
  (pin "1"))
 (symbol
  (lib_id "power:VCC")
  (at 44.45 74.93 270)
  (unit 1)
  (exclude_from_sim no)
  (in_bom yes)
  (on_board yes)
  (dnp no)
  (property "Reference" "#PWR0215" (at 40.64 74.93 0) (effects (font (size 1.27 1.27)) (hide yes)))
  (property "Value" "VCCF" (at 46.99 74.93 90) (effects (font (size 1.27 1.27)) (justify left)))
  (property "Footprint" "" (at 44.45 74.93 0) (effects (font (size 1.27 1.27)) (hide yes)))
  (property "Datasheet" "" (at 44.45 74.93 0) (effects (font (size 1.27 1.27)) (hide yes)))
  (property "Description" "Power symbol creates a global label with name \"VCC\"" (at 44.45 74.93 0) (effects (font (size 1.27 1.27)) (hide yes)))
  (pin "1"))
 (symbol
  (lib_id "Device:C_Polarized")
  (at 95.25 27.94 0)
  (mirror y)
  (unit 1)
  (exclude_from_sim no)
  (in_bom yes)
  (on_board yes)
  (dnp no)
  (property "Reference" "C207" (at 92.71 26.67 0) (effects (font (size 1.27 1.27)) (justify left)))
  (property "Value" "560u" (at 92.71 29.21 0) (effects (font (size 1.27 1.27)) (justify left)))
  (property "Footprint" "lib:CP_Radial_D10.0mm_P5.00mm" (at 94.2848 31.75 0) (effects (font (size 1.27 1.27)) (hide yes)))
  (property "Datasheet" "~" (at 95.25 27.94 0) (effects (font (size 1.27 1.27)) (hide yes)))
  (property "Description" "Polarized capacitor" (at 95.25 27.94 0) (effects (font (size 1.27 1.27)) (hide yes)))
  (property "sourcing-part-num" "EEUFR1V561" (at 95.25 27.94 0) (effects (font (size 1.27 1.27)) (hide yes)))
  (property "sourcing-remarks" "or any 560uF 35V cap, D10mm P5mm" (at 95.25 27.94 0) (effects (font (size 1.27 1.27)) (hide yes)))
  (pin "2")
  (pin "1"))
 (symbol
  (lib_id "power:VCC")
  (at 44.45 85.09 270)
  (unit 1)
  (exclude_from_sim no)
  (in_bom yes)
  (on_board yes)
  (dnp no)
  (property "Reference" "#PWR0219" (at 40.64 85.09 0) (effects (font (size 1.27 1.27)) (hide yes)))
  (property "Value" "VCCF" (at 46.99 85.09 90) (effects (font (size 1.27 1.27)) (justify left)))
  (property "Footprint" "" (at 44.45 85.09 0) (effects (font (size 1.27 1.27)) (hide yes)))
  (property "Datasheet" "" (at 44.45 85.09 0) (effects (font (size 1.27 1.27)) (hide yes)))
  (property "Description" "Power symbol creates a global label with name \"VCC\"" (at 44.45 85.09 0) (effects (font (size 1.27 1.27)) (hide yes)))
  (pin "1"))
 (symbol
  (lib_id "power:VCC")
  (at 44.45 80.01 270)
  (unit 1)
  (exclude_from_sim no)
  (in_bom yes)
  (on_board yes)
  (dnp no)
  (property "Reference" "#PWR0217" (at 40.64 80.01 0) (effects (font (size 1.27 1.27)) (hide yes)))
  (property "Value" "VCCF" (at 46.99 80.01 90) (effects (font (size 1.27 1.27)) (justify left)))
  (property "Footprint" "" (at 44.45 80.01 0) (effects (font (size 1.27 1.27)) (hide yes)))
  (property "Datasheet" "" (at 44.45 80.01 0) (effects (font (size 1.27 1.27)) (hide yes)))
  (property "Description" "Power symbol creates a global label with name \"VCC\"" (at 44.45 80.01 0) (effects (font (size 1.27 1.27)) (hide yes)))
  (pin "1"))
 (symbol
  (lib_id "power:VCC")
  (at 44.45 49.53 270)
  (unit 1)
  (exclude_from_sim no)
  (in_bom yes)
  (on_board yes)
  (dnp no)
  (property "Reference" "#PWR0205" (at 40.64 49.53 0) (effects (font (size 1.27 1.27)) (hide yes)))
  (property "Value" "VCCF" (at 46.99 49.53 90) (effects (font (size 1.27 1.27)) (justify left)))
  (property "Footprint" "" (at 44.45 49.53 0) (effects (font (size 1.27 1.27)) (hide yes)))
  (property "Datasheet" "" (at 44.45 49.53 0) (effects (font (size 1.27 1.27)) (hide yes)))
  (property "Description" "Power symbol creates a global label with name \"VCC\"" (at 44.45 49.53 0) (effects (font (size 1.27 1.27)) (hide yes)))
  (pin "1"))
 (symbol
  (lib_id "Device:C_Polarized")
  (at 38.1 27.94 0)
  (mirror y)
  (unit 1)
  (exclude_from_sim no)
  (in_bom yes)
  (on_board yes)
  (dnp no)
  (property "Reference" "C202" (at 35.56 26.67 0) (effects (font (size 1.27 1.27)) (justify left)))
  (property "Value" "560u" (at 35.56 29.21 0) (effects (font (size 1.27 1.27)) (justify left)))
  (property "Footprint" "lib:CP_Radial_D10.0mm_P5.00mm" (at 37.1348 31.75 0) (effects (font (size 1.27 1.27)) (hide yes)))
  (property "Datasheet" "~" (at 38.1 27.94 0) (effects (font (size 1.27 1.27)) (hide yes)))
  (property "Description" "Polarized capacitor" (at 38.1 27.94 0) (effects (font (size 1.27 1.27)) (hide yes)))
  (property "sourcing-part-num" "EEUFR1V561" (at 38.1 27.94 0) (effects (font (size 1.27 1.27)) (hide yes)))
  (property "sourcing-remarks" "or any 560uF 35V cap, D10mm P5mm" (at 38.1 27.94 0) (effects (font (size 1.27 1.27)) (hide yes)))
  (pin "2")
  (pin "1"))
 (symbol
  (lib_id "power:GND")
  (at 44.45 52.07 90)
  (unit 1)
  (exclude_from_sim no)
  (in_bom yes)
  (on_board yes)
  (dnp no)
  (fields_autoplaced yes)
  (property "Reference" "#PWR0206" (at 50.8 52.07 0) (effects (font (size 1.27 1.27)) (hide yes)))
  (property "Value" "GND" (at 49.53 52.07 0) (effects (font (size 1.27 1.27)) (hide yes)))
  (property "Footprint" "" (at 44.45 52.07 0) (effects (font (size 1.27 1.27)) (hide yes)))
  (property "Datasheet" "" (at 44.45 52.07 0) (effects (font (size 1.27 1.27)) (hide yes)))
  (property "Description" "Power symbol creates a global label with name \"GND\" , ground" (at 44.45 52.07 0) (effects (font (size 1.27 1.27)) (hide yes)))
  (pin "1"))
 (symbol
  (lib_id "power:VCC")
  (at 44.45 69.85 270)
  (unit 1)
  (exclude_from_sim no)
  (in_bom yes)
  (on_board yes)
  (dnp no)
  (property "Reference" "#PWR0213" (at 40.64 69.85 0) (effects (font (size 1.27 1.27)) (hide yes)))
  (property "Value" "VCCF" (at 46.99 69.85 90) (effects (font (size 1.27 1.27)) (justify left)))
  (property "Footprint" "" (at 44.45 69.85 0) (effects (font (size 1.27 1.27)) (hide yes)))
  (property "Datasheet" "" (at 44.45 69.85 0) (effects (font (size 1.27 1.27)) (hide yes)))
  (property "Description" "Power symbol creates a global label with name \"VCC\"" (at 44.45 69.85 0) (effects (font (size 1.27 1.27)) (hide yes)))
  (pin "1"))
 (symbol
  (lib_id "power:GND")
  (at 44.45 72.39 90)
  (unit 1)
  (exclude_from_sim no)
  (in_bom yes)
  (on_board yes)
  (dnp no)
  (fields_autoplaced yes)
  (property "Reference" "#PWR0214" (at 50.8 72.39 0) (effects (font (size 1.27 1.27)) (hide yes)))
  (property "Value" "GND" (at 49.53 72.39 0) (effects (font (size 1.27 1.27)) (hide yes)))
  (property "Footprint" "" (at 44.45 72.39 0) (effects (font (size 1.27 1.27)) (hide yes)))
  (property "Datasheet" "" (at 44.45 72.39 0) (effects (font (size 1.27 1.27)) (hide yes)))
  (property "Description" "Power symbol creates a global label with name \"GND\" , ground" (at 44.45 72.39 0) (effects (font (size 1.27 1.27)) (hide yes)))
  (pin "1"))
 (symbol
  (lib_id "Device:C_Polarized")
  (at 106.68 27.94 0)
  (mirror y)
  (unit 1)
  (exclude_from_sim no)
  (in_bom yes)
  (on_board yes)
  (dnp no)
  (property "Reference" "C208" (at 104.14 26.67 0) (effects (font (size 1.27 1.27)) (justify left)))
  (property "Value" "560u" (at 104.14 29.21 0) (effects (font (size 1.27 1.27)) (justify left)))
  (property "Footprint" "lib:CP_Radial_D10.0mm_P5.00mm" (at 105.7148 31.75 0) (effects (font (size 1.27 1.27)) (hide yes)))
  (property "Datasheet" "~" (at 106.68 27.94 0) (effects (font (size 1.27 1.27)) (hide yes)))
  (property "Description" "Polarized capacitor" (at 106.68 27.94 0) (effects (font (size 1.27 1.27)) (hide yes)))
  (property "sourcing-part-num" "EEUFR1V561" (at 106.68 27.94 0) (effects (font (size 1.27 1.27)) (hide yes)))
  (property "sourcing-remarks" "or any 560uF 35V cap, D10mm P5mm" (at 106.68 27.94 0) (effects (font (size 1.27 1.27)) (hide yes)))
  (pin "2")
  (pin "1"))
 (symbol
  (lib_id "power:GND")
  (at 44.45 62.23 90)
  (unit 1)
  (exclude_from_sim no)
  (in_bom yes)
  (on_board yes)
  (dnp no)
  (fields_autoplaced yes)
  (property "Reference" "#PWR0210" (at 50.8 62.23 0) (effects (font (size 1.27 1.27)) (hide yes)))
  (property "Value" "GND" (at 49.53 62.23 0) (effects (font (size 1.27 1.27)) (hide yes)))
  (property "Footprint" "" (at 44.45 62.23 0) (effects (font (size 1.27 1.27)) (hide yes)))
  (property "Datasheet" "" (at 44.45 62.23 0) (effects (font (size 1.27 1.27)) (hide yes)))
  (property "Description" "Power symbol creates a global label with name \"GND\" , ground" (at 44.45 62.23 0) (effects (font (size 1.27 1.27)) (hide yes)))
  (pin "1")))
